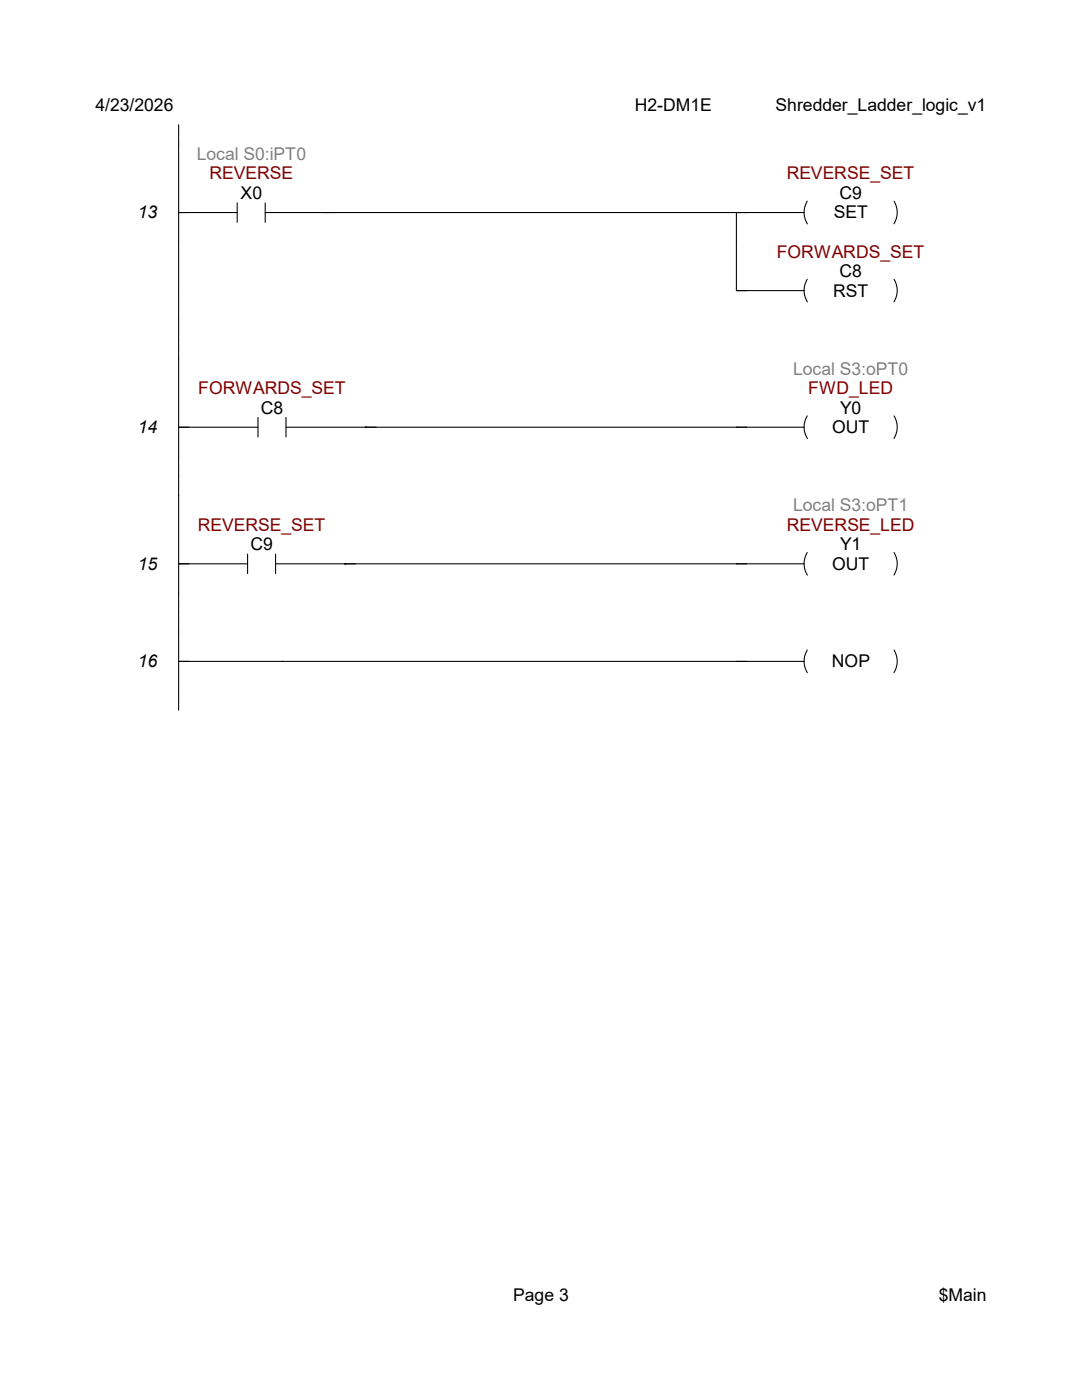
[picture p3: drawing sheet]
<svg xmlns="http://www.w3.org/2000/svg" width="216mm" height="279mm" viewBox="0 0 216 279" stroke-linecap="round" stroke-linejoin="round" font-family="sans-serif">
<g fill="none" stroke="#000" stroke-width=".21">
<path d="M35.6 24.9v116.8M35.6 42.4h11.7M47.3 40.5v3.9M52.9 42.4h107.6M52.9 40.5v3.9M64.7 42.4h.1M146.9 42.4v15.6h13.6M161.1 40.2a4.3 4.3 0 0 0 0 4.5M161.1 55.7a4.3 4.3 0 0 0 0 4.6M178.4 40.2a4.3 4.3 0 0 1 0 4.5M178.4 55.7a4.3 4.3 0 0 1 0 4.6M35.6 85.3h15.9"/>
<path d="M51.5 83.3v3.9M57.1 85.3h103.4M57.1 83.3v3.9M73 85.3h.1M161.1 83a4.3 4.3 0 0 0 0 4.5M178.4 83a4.3 4.3 0 0 1 0 4.5M35.6 112.5h13.8M49.4 110.6v3.9M55 112.5h105.5M55 110.6v3.9M68.8 112.5h.1M161.1 110.3a4.3 4.3 0 0 0 0 4.5"/>
<path d="M178.4 110.3a4.3 4.3 0 0 1 0 4.5M35.6 132h124.9M161.1 129.7a4.3 4.3 0 0 0 0 4.6M178.4 129.7a4.3 4.3 0 0 1 0 4.5"/>
</g>
<g fill="#fff">
<path d="M102.4 256.5h11.1v3.8h-11.1z"/>
<path d="M187.3 256.5h9.5v3.8h-9.5z"/>
</g>
<g font-size="3.5">
<text x="19" y="22.2">4/23/2026</text>
<text x="126.7" y="22.2">H2-DM1E</text>
<text x="154.8" y="22.2">Shredder_Ladder_logic_v1</text>
<text x="48" y="39.7">X0</text>
<text x="167.5" y="39.7">C9</text>
<text x="27.5" y="43.6">13</text>
<text x="166.4" y="43.6">SET</text>
<text x="166.2" y="59.2">RST</text>
<text x="167.5" y="55.3">C8</text>
<text x="52.1" y="82.5">C8</text>
<text x="167.6" y="82.5">Y0</text>
<text x="27.5" y="86.4">14</text>
<text x="166" y="86.4">OUT</text>
<text x="27.5" y="113.7">15</text>
<text x="50" y="109.8">C9</text>
<text x="166" y="113.7">OUT</text>
<text x="167.6" y="109.8">Y1</text>
<text x="27.5" y="133.2">16</text>
<text x="166" y="133.2">NOP</text>
<text x="102.4" y="259.6">Page 3</text>
<text x="187.3" y="259.6">$Main</text>
</g>
<g font-size="3.5" fill="#808080">
<text x="39.2" y="31.9">Local S0:iPT0</text>
<text x="158.2" y="74.8">Local S3:oPT0</text>
<text x="158.2" y="102">Local S3:oPT1</text>
</g>
<g font-size="3.5" fill="#800000">
<text x="41.8" y="35.8">REVERSE</text>
<text x="157" y="35.8">REVERSE_SET</text>
<text x="155" y="51.4">FORWARDS_SET</text>
<text x="39.5" y="78.7">FORWARDS_SET</text>
<text x="161.2" y="78.7">FWD_LED</text>
<text x="39.5" y="105.9">REVERSE_SET</text>
<text x="157" y="105.9">REVERSE_LED</text>
</g>
</svg>
